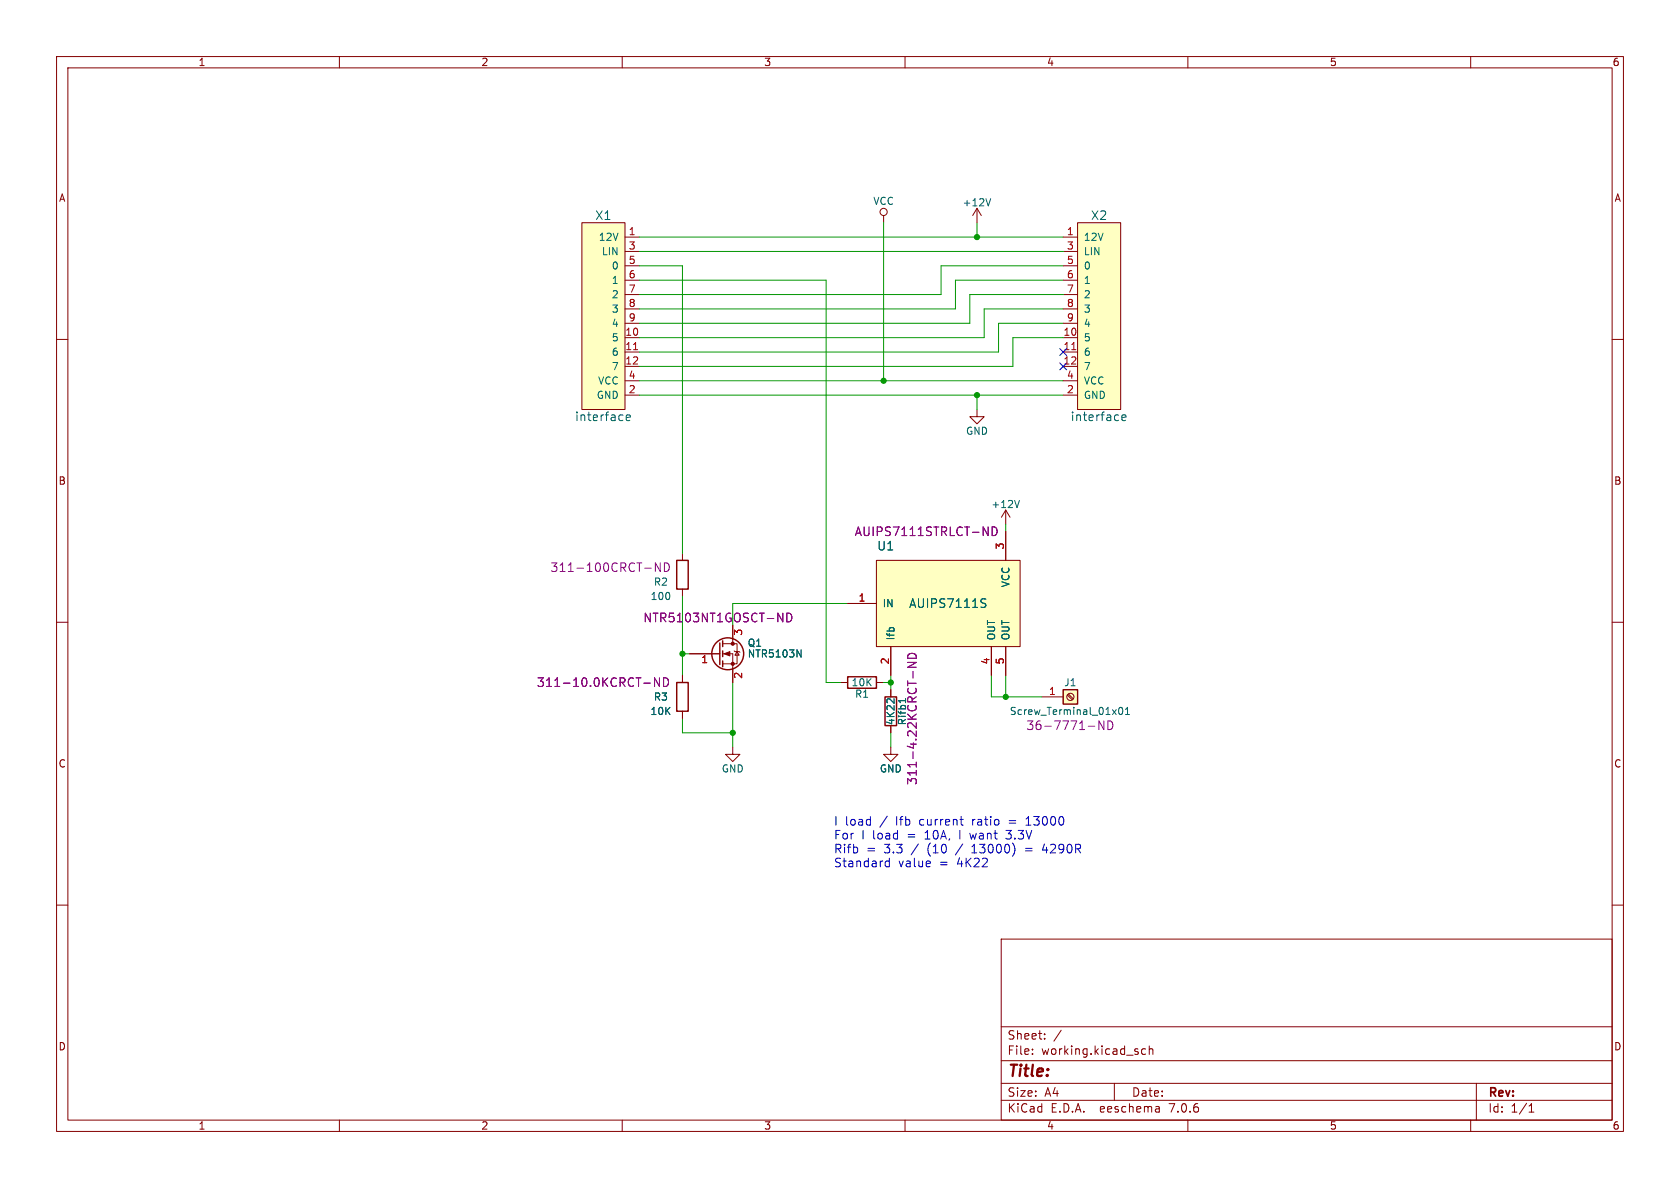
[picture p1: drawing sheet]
<svg xmlns="http://www.w3.org/2000/svg" width="297mm" height="210mm" viewBox="0 0 297 210" stroke-linecap="round" stroke-linejoin="round" font-family="sans-serif">
<g fill="none" stroke="#840000" stroke-width=".18">
<path d="M10 10h277v190h-277zM12 12h273v186h-273zM60 10v2M110 10v2M160 10v2M210 10v2M260 10v2M102.9 39.4h7.6v33h-7.6zM156.2 38.1v1.3M172.7 36.8l-.7 1.3M172.7 36.8v2.6M172.7 36.8l.8 1.3"/>
<path d="M190.5 39.4h7.6v33h-7.6zM10 60h2M110.5 41.9h2.5M110.5 59.7h2.5M110.5 44.5h2.5M110.5 47h2.5M110.5 49.5h2.5M110.5 52.1h2.5M110.5 54.6h2.5M110.5 57.2h2.5M188 41.9h2.5M188 59.7h2.5"/>
<path d="M188 44.5h2.5M188 47h2.5M188 49.5h2.5M188 52.1h2.5M188 54.6h2.5M188 57.2h2.5M285 60h2M110.5 62.2h2.5M110.5 64.8h2.5M110.5 69.9h2.5M110.5 67.3h2.5M172.7 72.4v1.3h1.3l-1.3 1.2-1.3-1.2h1.3"/>
<path d="M188 62.2h2.5M188 64.8h2.5M188 69.9h2.5M188 67.3h2.5M120.6 97.8v1.3M154.9 99.1h25.4v15.2h-25.4zM177.8 90.2v2.5M177.8 94v5.1M177.8 90.2l-.8 1.2M177.8 90.2l.8 1.2M10 110h2M120.6 104.1v1.3"/>
<path d="M120.6 119.4v1.3M121.9 115.6h5.4M127.8 115.6h1.7v5.1M127.8 113.8h1.7M129.5 113.8h.8v3.5h-2.5M129.5 110.5v3.3M129.8 115.1l.1 .1h.8l.1 .1M130.3 115.2l.4 .6h-.8zM149.9 106.7h5M157.5 114.3v5.1M175.3 114.3v5.1M177.8 114.3v5.1"/>
<path d="M285 110h2M120.6 125.7v1.3M129.5 132.1v1.3h1.3l-1.3 1.2-1.2-1.2h1.2M148.6 120.7h1.3M154.9 120.7h1.3M157.5 132.1v1.3h1.2l-1.2 1.2-1.3-1.2h1.3M157.5 121.9v1.3M157.5 128.3v1.2M184.1 123.2h3.9M188.7 122.9l.9 .8M188.9 122.7l.8 .8M10 160h2"/>
<path d="M285 160h2M177 166h108v32h-108zM60 198v2M110 198v2M160 198v2M177 194.5h108M177 191.5h108M177 187.5h108M177 181.5h108M182.5 186.3v.1M182.5 185.5v.1M184.7 183.6v.1"/>
<path d="M184.7 182.8v.1M187.6 182.1l-1.3 2M197 191.5v3M202.5 185.5l-.4-.1-.3 .3v.4l.2 .2h.5M203.2 185.5l.2-.1 .3 .1 .1 .9M203.2 184.9v1.5M204.9 195.7l.1 .9M205 196.5l-.2 .1M205 196h-.2M210 198v2M260 198v2M261 191.5v6.5"/>
<path d="M270.3 196.6h.9M270.3 195.5l.4-.4v1.5"/>
<circle cx="156.2" cy="37.5" r=".63"/>
<circle cx="189.2" cy="123.2" r=".63"/>
</g>
<g fill="none" stroke="#840000" stroke-width=".25">
<path d="M119.6 99.1h2.1v5h-2.1zM127.3 113.7v3.8M127.8 113.3v1M127.8 115.1v1M127.8 116.8v1.1M149.9 119.6h5v2.1h-5zM119.6 120.7h2.1v5h-2.1zM156.5 123.2h2v5.1h-2zM188 121.9h2.5v2.6h-2.5z"/>
<circle cx="128.7" cy="115.6" r="2.82"/>
</g>
<g fill="#840000" stroke="#840000" stroke-width=".18">
<path d="M128 115.6l1-.4v.8z"/>
<circle cx="129.5" cy="117.3" r=".28"/>
<circle cx="129.5" cy="113.8" r=".28"/>
</g>
<g fill="none" stroke="#006464" stroke-width=".18">
<path d="M175.1 35.1l-.4 1.3M110.7 73.8l.7-.1v-.3l-.5-.1-.2 .3 .1 .7h.6M198.3 73.8l.8-.1-.1-.3-.4-.1-.3 .3 .1 .7h.6M180.2 88.5l-.4 1.2M140.9 114.9l.7 1.2v-1.2M173.7 106.6l.4 .1 .2 .4-.3 .3h-.4M173.7 105.9h.6M158.1 123.5v.8l-.8-.7-.3-.1-.1 .1M160.1 123.9h-1.3l.2 .1M196.7 125.5l.6 .8M197.3 125.5l-.6 .8M197.9 125.1l.2-.1a.68 .68 0 0 1 .4 .7 .68 .68 0 0 1-.4 .6 .84 .84 0 0 1-.2-1.2z"/>
<path d="M199 126.3h.7M199 125.4l.3-.4v1.3"/>
</g>
<path d="M116.7 99.5v1.5l-.8-1.5v1.5M117.5 99.5a.77 .77 0 0 1 .8 .8 .77 .77 0 0 1-.8 .7zM175.4 93.2a.77 .77 0 0 1 .9 .7 .77 .77 0 0 1-.9 .8zM116.6 119.8v1.5l-.9-1.5v1.5M117.3 119.8a.77 .77 0 0 1 .9 .8 .77 .77 0 0 1-.9 .7zM139.1 108.4a.77 .77 0 0 1 .9 .8 .77 .77 0 0 1-.9 .7zM160.5 117.1h1.5l-1.5 .9h1.5M160.5 115.8a.82 .82 0 0 1 1-.3 .82 .82 0 0 1 .5 .9h-1.5zM161.4 118.7v1.2M113.8 120.8h1.2M195.1 127.4v1.6l-.8-1.6v1.6M195.9 127.4a.77 .77 0 0 1 .8 .8 .77 .77 0 0 1-.8 .8z" fill="none" stroke="#840084" stroke-width=".18"/>
<g fill="#ffffc2" stroke="#ffffc2" stroke-width=".18">
<path d="M154.9 99.1h25.4v15.2h-25.4z"/>
<path d="M102.9 39.4h7.6v33h-7.6z"/>
<path d="M188 121.9h2.5v2.6h-2.5z"/>
<path d="M190.5 39.4h7.6v33h-7.6z"/>
</g>
<path d="M112 61.8h.7M189.5 61.8h.7" fill="none" stroke="#a90000" stroke-width=".18"/>
<path d="M156.5 152.9l.3 .3h.4M157.2 151.7v1.5M157.2 152.3l-.4-.1-.3 .3M169.7 144.8h.6M170 145.8l.3 .1M177.8 146.8h1M177.8 148.2l.2 .1M181.4 145.9h.9M181.7 144.6l-.3 .2M184.6 149.2l-.3 1.1h.9" fill="none" stroke="#0000c2" stroke-width=".18"/>
<g fill="none" stroke="#009600" stroke-width=".18">
<path d="M156.2 39.4v27.9M172.7 39.4v2.5M113 47h7.6v50.8M113 49.5h33v71.2h2.6M113 41.9h75M113 44.5h75M188 47h-21.6v5.1h-53.4M188 52.1h-16.6v5.1h-58.4M188 49.5h-19.1v5.1h-55.9M188 54.6h-14v5.1h-61M188 57.2h-11.5v5h-63.5M188 59.7h-8.9v5.1h-66.1"/>
<path d="M113 69.9h75M113 67.3h75M172.7 69.9v2.5M177.8 92.7v1.3M120.6 105.4v14M120.6 115.6h1.3M149.9 106.7h-20.4v3.8M157.5 119.4v2.5M175.3 119.4v3.8h8.8M177.8 119.4v3.8M120.6 127v2.5h8.9M129.5 120.7v11.4"/>
<path d="M156.2 120.7h1.3M157.5 129.5v2.6"/>
</g>
<path d="M187.4 61.6l1.2 1.2M187.4 64.2l1.2 1.2M188.6 61.6l-1.2 1.2M188.6 64.2l-1.2 1.2" fill="none" stroke="#000084" stroke-width=".18"/>
<g fill="#009600" stroke="#009600" stroke-width=".18">
<circle cx="172.7" cy="69.9" r=".46"/>
<circle cx="177.8" cy="123.2" r=".46"/>
<circle cx="120.6" cy="115.6" r=".46"/>
<circle cx="129.5" cy="129.5" r=".46"/>
<circle cx="157.5" cy="120.7" r=".46"/>
<circle cx="172.7" cy="41.9" r=".46"/>
<circle cx="156.2" cy="67.3" r=".46"/>
</g>
<text font-size="2.8" fill="#840000" x="178" y="190.9">Title:</text>
<g font-size="2.1" fill="#006464">
<text x="105.2" y="39.1">X1</text>
<text x="192.8" y="39.1">X2</text>
<text x="101.6" y="74.7">interface</text>
<text x="189.2" y="74.7">interface</text>
<text x="155" y="97.5">U1</text>
<text x="160.6" y="107.7">AUIPS7111S</text>
</g>
<g font-size="2.1" fill="#840084">
<text x="151" y="95">AUIPS7111STRLCT-ND</text>
<text x="97.2" y="101.3">311-100CRCT-ND</text>
<text x="113.6" y="110.2">NTR5103NT1GOSCT-ND</text>
<text x="94.8" y="121.6">311-10.0KCRCT-ND</text>
<text x="181.4" y="129.3">36-7771-ND</text>
<text x="162.3" y="138.9" transform="rotate(-90 162.3 138.9)">311-4.22KCRCT-ND</text>
</g>
<g font-size="2.1" fill="#0000c2">
<text x="147.3" y="146.1">I load</text>
<text x="147.3" y="148.5">For</text>
<text x="152.3" y="148.5">I load</text>
<text x="155.6" y="146.1">/</text>
<text x="158.5" y="146.1">Ifb</text>
<text x="160.5" y="148.5">=</text>
<text x="162.8" y="146.1">current</text>
<text x="163.8" y="148.5">10A,</text>
<text x="170" y="148.5">I want</text>
<text x="172.2" y="146.1">ratio</text>
<text x="178.6" y="148.5">3.3V</text>
<text x="178.9" y="146.1">=</text>
<text x="182.1" y="146.1">13000</text>
<text x="147.3" y="151">Rifb</text>
<text x="147.3" y="153.4">Standard</text>
<text x="153.1" y="151">=</text>
<text x="156.3" y="151">3.3</text>
<text x="158.8" y="153.4">value</text>
<text x="161.3" y="151">/</text>
<text x="164.2" y="151">(10</text>
<text x="166.1" y="153.4">=</text>
<text x="169.3" y="153.4">4K22</text>
<text x="169.4" y="151">/</text>
<text x="172.3" y="151">13000)</text>
<text x="181.9" y="151">=</text>
<text x="185.1" y="151">4290R</text>
</g>
<g font-size="2.1" fill="#840000">
<text x="178" y="184">Sheet:</text>
<text x="178" y="186.7">File:</text>
<text x="184.1" y="186.7">working.kicad_sch</text>
<text x="178" y="196.9">KiCad</text>
<text x="178" y="194.1">Size:</text>
<text x="184.7" y="194.1">A4</text>
<text x="185.7" y="196.9">E.D.A.</text>
<text x="194.6" y="196.9">eeschema</text>
<text x="200" y="194.1">Date:</text>
<text x="207" y="196.9">7.0.6</text>
<text x="263" y="194.3">Rev:</text>
<text x="263" y="196.9">Id:</text>
<text x="267.1" y="196.9">1/1</text>
</g>
<g font-size="1.8" fill="#840000">
<text x="35" y="11.9">1</text>
<text x="85" y="11.9">2</text>
<text x="135" y="11.9">3</text>
<text x="185" y="11.9">4</text>
<text x="235" y="11.9">5</text>
<text x="285" y="11.9">6</text>
<text x="10.3" y="35.9">A</text>
<text x="285.3" y="35.9">A</text>
<text x="10.3" y="85.9">B</text>
<text x="285.3" y="85.9">B</text>
<text x="10.3" y="135.9">C</text>
<text x="285.3" y="135.9">C</text>
<text x="10.3" y="185.9">D</text>
<text x="285.3" y="185.9">D</text>
<text x="35" y="199.9">1</text>
<text x="85" y="199.9">2</text>
<text x="135" y="199.9">3</text>
<text x="185" y="199.9">4</text>
<text x="235" y="199.9">5</text>
<text x="285" y="199.9">6</text>
</g>
<g font-size="1.8" fill="#a90000">
<text x="111.1" y="41.7">1</text>
<text x="188.5" y="41.7">1</text>
<text x="111.1" y="44.2">3</text>
<text x="111.1" y="46.7">5</text>
<text x="188.5" y="44.2">3</text>
<text x="188.5" y="46.7">5</text>
<text x="111.1" y="49.3">6</text>
<text x="111.1" y="51.8">7</text>
<text x="188.5" y="49.3">6</text>
<text x="188.5" y="51.8">7</text>
<text x="110.4" y="59.4">10</text>
<text x="111.1" y="54.4">8</text>
<text x="111.1" y="56.9">9</text>
<text x="187.9" y="59.4">10</text>
<text x="188.5" y="54.4">8</text>
<text x="188.5" y="56.9">9</text>
<text x="110.4" y="62">11</text>
<text x="110.4" y="64.5">12</text>
<text x="187.9" y="62">11</text>
<text x="187.9" y="64.5">12</text>
<text x="111.1" y="69.6">2</text>
<text x="111.1" y="67.1">4</text>
<text x="188.5" y="69.6">2</text>
<text x="188.5" y="67.1">4</text>
<text x="177.5" y="97.2" transform="rotate(-90 177.5 97.2)">3</text>
<text x="151.7" y="106.4">1</text>
<text x="131.5" y="112.5" transform="rotate(-90 131.5 112.5)">3</text>
<text x="123.9" y="117.6">1</text>
<text x="157.2" y="117.5" transform="rotate(-90 157.2 117.5)">2</text>
<text x="175" y="117.5" transform="rotate(-90 175 117.5)">4</text>
<text x="177.5" y="117.5" transform="rotate(-90 177.5 117.5)">5</text>
<text x="131.5" y="120.1" transform="rotate(-90 131.5 120.1)">2</text>
<text x="185.3" y="122.9">1</text>
</g>
<g font-size="1.8" fill="#006464">
<text x="154.3" y="36.4">VCC</text>
<text x="170.1" y="36.7">+12V</text>
<text x="105.8" y="42.8">12V</text>
<text x="106.3" y="45.3">LIN</text>
<text x="108.1" y="47.9">0</text>
<text x="191.5" y="42.8">12V</text>
<text x="191.5" y="45.3">LIN</text>
<text x="191.5" y="47.9">0</text>
<text x="108.1" y="50.4">1</text>
<text x="108.1" y="52.9">2</text>
<text x="191.5" y="50.4">1</text>
<text x="191.5" y="52.9">2</text>
<text x="108.1" y="55.5">3</text>
<text x="108.1" y="58">4</text>
<text x="191.5" y="55.5">3</text>
<text x="191.5" y="58">4</text>
<text x="108.1" y="60.6">5</text>
<text x="108.1" y="63.1">6</text>
<text x="108.1" y="65.6">7</text>
<text x="191.5" y="60.6">5</text>
<text x="191.5" y="63.1">6</text>
<text x="191.5" y="65.6">7</text>
<text x="105.4" y="70.7">GND</text>
<text x="105.6" y="68.2">VCC</text>
<text x="191.5" y="70.7">GND</text>
<text x="191.5" y="68.2">VCC</text>
<text x="170.7" y="77.1">GND</text>
<text x="175.2" y="90">+12V</text>
<text x="114.9" y="106.3">100</text>
<text x="115.5" y="103.7">R2</text>
<text x="156" y="107.5">IN</text>
<text x="178.7" y="103.9" transform="rotate(-90 178.7 103.9)">VCC</text>
<text x="158.3" y="113.3" transform="rotate(-90 158.3 113.3)">Ifb</text>
<text x="176.1" y="113.3" transform="rotate(-90 176.1 113.3)">OUT</text>
<text x="178.7" y="113.3" transform="rotate(-90 178.7 113.3)">OUT</text>
<text x="132.1" y="114.5">Q1</text>
<text x="132.1" y="116.4">NTR5103N</text>
<text x="115.5" y="124.1">R3</text>
<text x="150.5" y="121.5">10K</text>
<text x="151.1" y="123.5">R1</text>
<text x="188" y="121.5">J1</text>
<text x="114.9" y="126.6">10K</text>
<text x="158.3" y="128.3" transform="rotate(-90 158.3 128.3)">4K22</text>
<text x="178.4" y="126.6">Screw_Terminal_01x01</text>
<text x="127.5" y="136.8">GND</text>
<text x="155.4" y="136.8">GND</text>
</g>
<text font-size="1.8" fill="#840084" x="160.4" y="128.3" transform="rotate(-90 160.4 128.3)">Rifb1</text>
</svg>
